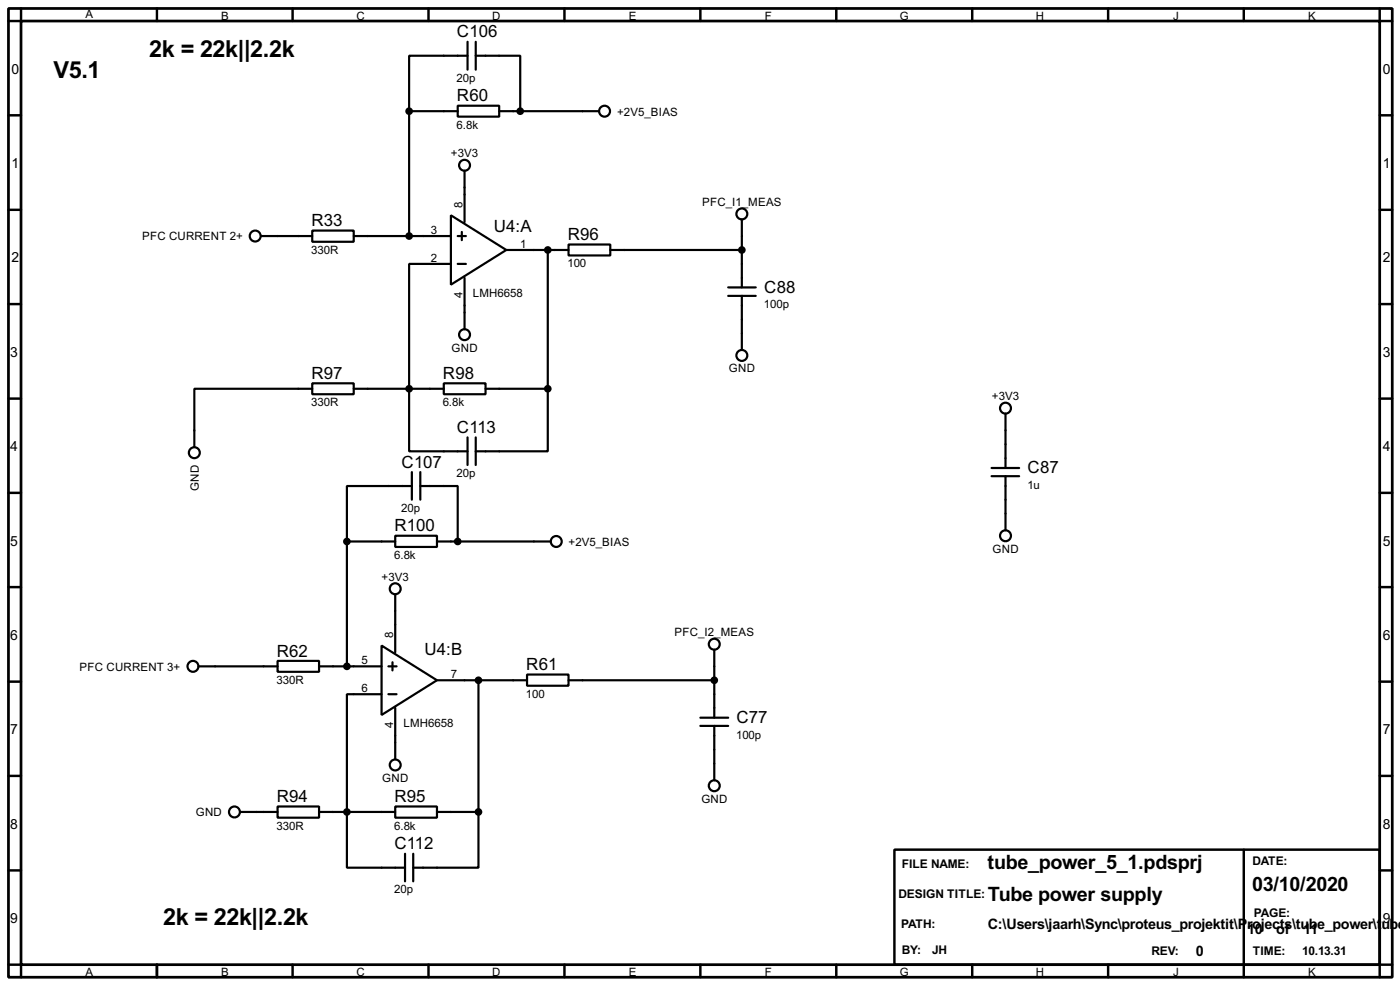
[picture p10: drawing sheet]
<svg xmlns="http://www.w3.org/2000/svg" width="256mm" height="180mm" viewBox="0 0 256 180" stroke-linecap="round" stroke-linejoin="round" font-family="sans-serif">
<path d="M1.6 1.6h253.5v177.3h-253.5zM3.9 3.9h248.9v172.7h-248.9z" fill="none" stroke="#000" stroke-width=".5"/>
<g fill="none" stroke="#000" stroke-width=".45">
<path d="M3.9 1.6v2.3h-2.3M28.8 1.6v2.3M53.6 1.6v2.3M78.5 1.6v2.3M103.4 1.6v2.3M128.3 1.6v2.3M153.2 1.6v2.3M178.1 1.6v2.3M203 1.6v2.3M227.9 1.6v2.3M252.8 1.6v2.3h2.3M1.6 21.1h2.3"/>
<path d="M1.6 38.4h2.3M252.8 21.1h2.3M252.8 38.4h2.3M1.6 55.7h2.3M252.8 55.7h2.3M1.6 73h2.3M252.8 73h2.3M1.6 90.2h2.3M252.8 90.2h2.3M1.6 107.5h2.3M252.8 107.5h2.3M1.6 124.8h2.3"/>
<path d="M252.8 124.8h2.3M1.6 142h2.3M1.6 159.3h2.3M163.9 155.5h88.9v21.1h-88.9zM227.9 155.5v23.4M252.8 142h2.3M252.8 159.3h2.3M1.6 176.6h2.3v2.3M28.8 176.6v2.3M53.6 176.6v2.3M78.5 176.6v2.3M103.4 176.6v2.3"/>
<path d="M128.3 176.6v2.3M153.2 176.6v2.3M178.1 176.6v2.3M203 176.6v2.3M255.1 176.6h-2.3v2.3"/>
</g>
<g fill="none" stroke="#000" stroke-width=".4">
<path d="M83.9 19.4h7.6v2h-7.6zM85.7 10.2h-10.7v10.2M85.7 7.7v5.1M87.2 10.2h8.1v10.2M87.2 7.7v5.1M75 20.4h8.9M75 20.4v22.8M82.6 39.4l10.2 6.4-10.2 6.3zM85.1 31.3v9.4M91.5 20.4h18.3M47.8 43.2h9.4M57.2 42.2h7.6v2.1h-7.6z"/>
<path d="M64.8 43.2h17.8M82.6 48.3h-7.6v34.3h10.7M83.9 43.2h1.5M83.9 48.3h1.5M84.6 42.5v1.5M85.1 50.9v9.4M92.8 45.8h11.4M100.4 45.8v25.4M104.2 44.8h7.6v2h-7.6zM111.8 45.8h24.1M133.4 54.2h5.1M133.4 52.6h5.1"/>
<path d="M135.9 40.2v12.4M135.9 54.2v9.9M57.2 70.2h7.6v2h-7.6zM57.2 71.2h-21.6v10.6M64.8 71.2h16.5M81.3 70.2h7.7v2h-7.7zM89 71.2h11.4M100.4 71.2v11.4h-13.2M184.2 75.7v10M63.6 99.1h8.8M63.6 99.1v22.9M72.4 98.1h7.7v2h-7.7z"/>
<path d="M75.5 89h-11.9v10.1M75.5 86.4v5.1M77 89h6.9v10.1M77 86.4v5.1M80.1 99.1h20.8M85.7 80.1v5M87.2 80.1v5M181.7 87.2h5M181.7 85.7h5M184.2 87.2v9.9M69.9 118.2l10.2 6.3-10.2 6.4zM72.4 108.8v10.6"/>
<path d="M130.9 118.9v12.5M36.4 122h14.5M50.9 121h7.6v2h-7.6zM58.5 122h11.4M69.9 127.1h-6.3v31.7h10.6M71.2 122h1.5M71.2 127.1h1.5M71.9 121.2v1.5M72.4 129.6v9.4M80.1 124.5h16.5M87.7 124.5v24.1M96.6 123.5h7.6v2h-7.6z"/>
<path d="M104.2 124.5h26.7M128.3 132.9h5.1M128.3 131.4h5.1M130.9 132.9v9.9M44 148.6h6.9M50.9 147.6h7.6v2.1h-7.6zM58.5 148.6h13.9M72.4 147.6h7.7v2.1h-7.7zM74.2 156.3v5M75.7 156.3v5M80.1 148.6h7.6M87.7 148.6v10.2h-12"/>
<circle cx="85.1" cy="30.3" r="1"/>
<circle cx="110.7" cy="20.4" r="1"/>
<circle cx="135.9" cy="39.2" r="1"/>
<circle cx="46.7" cy="43.2" r="1"/>
<circle cx="85.1" cy="61.3" r="1"/>
<circle cx="135.9" cy="65.1" r="1"/>
<circle cx="184.2" cy="74.7" r="1"/>
<circle cx="35.6" cy="82.9" r="1"/>
<circle cx="101.9" cy="99.1" r="1"/>
<circle cx="184.2" cy="98.1" r="1"/>
<circle cx="72.4" cy="107.8" r="1"/>
<circle cx="130.8" cy="117.9" r="1"/>
<circle cx="35.3" cy="122" r="1"/>
<circle cx="42.9" cy="148.6" r="1"/>
<circle cx="72.4" cy="140" r="1"/>
<circle cx="130.8" cy="143.8" r="1"/>
</g>
<g fill="#000" stroke="#000" stroke-width=".4">
<circle cx="74.9" cy="20.4" r=".5"/>
<circle cx="95.3" cy="20.4" r=".5"/>
<circle cx="74.9" cy="43.2" r=".5"/>
<circle cx="100.3" cy="45.8" r=".5"/>
<circle cx="135.9" cy="45.8" r=".5"/>
<circle cx="74.9" cy="71.2" r=".5"/>
<circle cx="100.3" cy="71.2" r=".5"/>
<circle cx="63.5" cy="99.1" r=".5"/>
<circle cx="83.8" cy="99.1" r=".5"/>
<circle cx="63.5" cy="122" r=".5"/>
<circle cx="87.6" cy="124.5" r=".5"/>
<circle cx="130.8" cy="124.5" r=".5"/>
<circle cx="63.5" cy="148.6" r=".5"/>
<circle cx="87.6" cy="148.6" r=".5"/>
</g>
<g font-size="4.8">
<text x="27.4" y="10.4">2k = 22k||2.2k</text>
<text x="9.8" y="14.3">V5.1</text>
<text x="29.9" y="169.2">2k = 22k||2.2k</text>
</g>
<g font-size="4.1">
<text x="180.9" y="159.1">tube_power_5_1.pdsprj</text>
<text x="181" y="164.9">Tube power supply</text>
<text x="229.4" y="163.1">03/10/2020</text>
</g>
<g font-size="3.5">
<text x="83.7" y="6.9">C106</text>
<text x="83.7" y="18.5">R60</text>
<text x="57.1" y="41.4">R33</text>
<text x="90.5" y="42.4">U4:A</text>
<text x="104" y="43.9">R96</text>
<text x="140" y="53.6">C88</text>
<text x="57.1" y="69.4">R97</text>
<text x="81.2" y="69.4">R98</text>
<text x="83.7" y="79.3">C113</text>
<text x="73.6" y="85.6">C107</text>
<text x="188.3" y="86.6">C87</text>
<text x="72.3" y="97.3">R100</text>
<text x="77.8" y="119.9">U4:B</text>
<text x="50.7" y="120.2">R62</text>
<text x="96.4" y="122.7">R61</text>
<text x="134.9" y="132.3">C77</text>
<text x="50.7" y="146.8">R94</text>
<text x="72.3" y="146.8">R95</text>
<text x="72.3" y="155.5">C112</text>
</g>
<g font-size="3">
<text x="180.9" y="170">C:\Users\jaarh\Sync\proteus_projektit\P</text>
<text x="228.5" y="170">rojects\tube_power\t</text>
<text x="228.5" y="171">10</text>
<text x="233.8" y="171">of</text>
<text x="238.8" y="171">11</text>
<text x="253.1" y="170">ube</text>
<text x="219.1" y="175">0</text>
</g>
<g font-size="2.9">
<text x="2.1" y="13.5">0</text>
<text x="253.4" y="13.5">0</text>
<text x="2.1" y="30.7">1</text>
<text x="253.4" y="30.7">1</text>
<text x="2.1" y="48">2</text>
<text x="253.4" y="48">2</text>
<text x="1.9" y="65.3">3</text>
<text x="253.4" y="65.3">3</text>
<text x="1.9" y="82.5">4</text>
<text x="253.4" y="82.5">4</text>
<text x="1.9" y="99.9">5</text>
<text x="253.4" y="99.9">5</text>
<text x="1.9" y="117.1">6</text>
<text x="253.4" y="117.1">6</text>
<text x="1.9" y="134.4">7</text>
<text x="253.4" y="134.4">7</text>
<text x="1.9" y="151.7">8</text>
<text x="253.4" y="151.7">8</text>
<text x="1.9" y="168.9">9</text>
<text x="253.4" y="168.9">9</text>
</g>
<g font-size="2.5">
<text x="165.2" y="158.9">FILE NAME:</text>
<text x="229.4" y="158.4">DATE:</text>
<text x="164.6" y="164.4">DESIGN TITLE:</text>
<text x="229.7" y="167.8">PAGE:</text>
<text x="165.1" y="169.8">PATH:</text>
<text x="165.2" y="174.6">BY:</text>
<text x="170.7" y="174.6">JH</text>
<text x="210.9" y="174.8">REV:</text>
<text x="229.5" y="174.8">TIME:</text>
<text x="238.6" y="174.8">10.13.31</text>
</g>
<g font-size="2.4">
<text x="15.6" y="3.4">A</text>
<text x="40.5" y="3.6">B</text>
<text x="65.3" y="3.6">C</text>
<text x="90.2" y="3.6">D</text>
<text x="115.2" y="3.6">E</text>
<text x="140.1" y="3.6">F</text>
<text x="164.8" y="3.6">G</text>
<text x="189.8" y="3.6">H</text>
<text x="214.9" y="3.6">J</text>
<text x="239.6" y="3.6">K</text>
<text x="83.7" y="15">20p</text>
<text x="83.7" y="23.6">6.8k</text>
<text x="113.1" y="21.2">+2V5_BIAS</text>
<text x="82.6" y="28.8">+3V3</text>
<text x="84.7" y="38.1" transform="rotate(-90 84.7 38.1)">8</text>
<text x="128.6" y="37.7">PFC_I1_MEAS</text>
<text x="26" y="44">PFC CURRENT 2+</text>
<text x="57" y="46.5">330R</text>
<text x="78.9" y="42.8">3</text>
<text x="78.9" y="47.9">2</text>
<text x="95.3" y="45.4">1</text>
<text x="104" y="49">100</text>
<text x="84.7" y="54.5" transform="rotate(-90 84.7 54.5)">4</text>
<text x="86.6" y="54.3">LMH6658</text>
<text x="140" y="56.4">100p</text>
<text x="82.7" y="64.4">GND</text>
<text x="133.5" y="68.1">GND</text>
<text x="57" y="74.4">330R</text>
<text x="81.1" y="74.4">6.8k</text>
<text x="181.7" y="73.2">+3V3</text>
<text x="36.4" y="89.9" transform="rotate(-90 36.4 89.9)">GND</text>
<text x="83.7" y="87.3">20p</text>
<text x="188.2" y="89.5">1u</text>
<text x="73.5" y="93.7">20p</text>
<text x="104.2" y="99.9">+2V5_BIAS</text>
<text x="181.8" y="101.2">GND</text>
<text x="69.9" y="106.3">+3V3</text>
<text x="72.2" y="102.3">6.8k</text>
<text x="72" y="116.9" transform="rotate(-90 72 116.9)">8</text>
<text x="123.6" y="116.4">PFC_I2_MEAS</text>
<text x="14.6" y="122.8">PFC CURRENT 3+</text>
<text x="50.7" y="125.2">330R</text>
<text x="66.2" y="121.6">5</text>
<text x="82.6" y="124.1">7</text>
<text x="66.2" y="126.7">6</text>
<text x="96.4" y="127.7">100</text>
<text x="72" y="133.3" transform="rotate(-90 72 133.3)">4</text>
<text x="73.9" y="133.1">LMH6658</text>
<text x="134.9" y="135.2">100p</text>
<text x="70" y="143.1">GND</text>
<text x="35.9" y="149.4">GND</text>
<text x="128.5" y="146.9">GND</text>
<text x="50.7" y="151.9">330R</text>
<text x="72.2" y="151.9">6.8k</text>
<text x="72.2" y="163.5">20p</text>
<text x="15.6" y="178.7">A</text>
<text x="40.5" y="178.7">B</text>
<text x="65.3" y="178.7">C</text>
<text x="90.2" y="178.7">D</text>
<text x="115.2" y="178.7">E</text>
<text x="140.1" y="178.7">F</text>
<text x="164.8" y="178.7">G</text>
<text x="189.8" y="178.7">H</text>
<text x="214.9" y="178.7">J</text>
<text x="239.6" y="178.7">K</text>
</g>
</svg>
